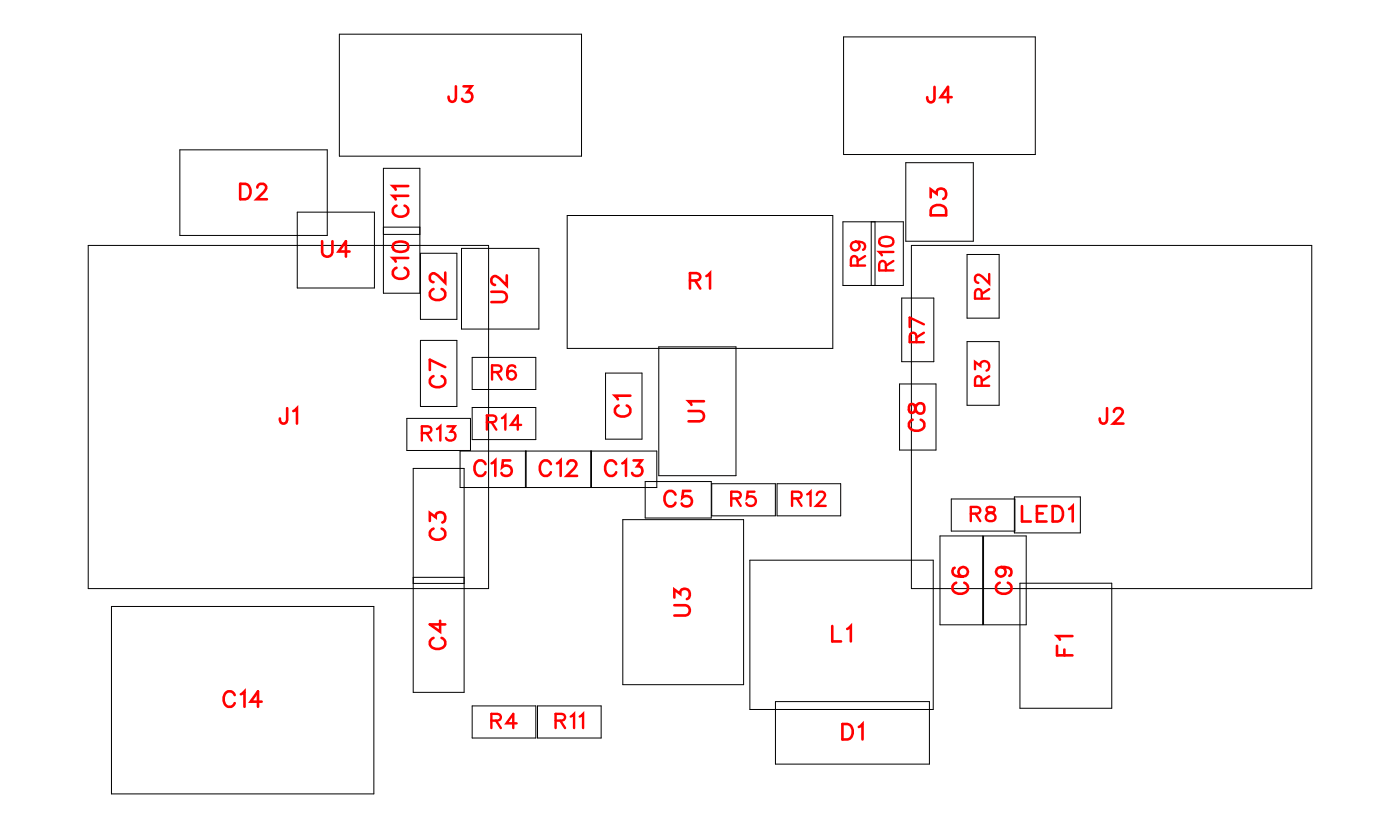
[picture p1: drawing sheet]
<svg xmlns="http://www.w3.org/2000/svg" width="64mm" height="38mm" viewBox="0 0 64 38" stroke-linecap="round" stroke-linejoin="round" font-family="sans-serif">
<g fill="none" stroke="#000" stroke-width=".05">
<path d="M4.1 11.3h18.3v15.7h-18.3zM8.3 6.9h6.7v3.9h-6.7zM13.7 9.7h3.5v3.5h-3.5zM15.6 1.6h11.1v5.6h-11.1zM17.6 7.7h1.7v5.8h-1.7zM17.6 10.4h1.7M17.6 10.8h1.7M18.7 19.2h2.9v1.5h-2.9zM19.3 11.6h1.7v3.1h-1.7zM19.3 15.6h1.7v3.1h-1.7zM21.2 11.4h3.5v3.7h-3.5zM21.7 16.4h2.9v1.5h-2.9z"/>
<path d="M21.7 18.7h2.9v1.5h-2.9zM26 9.9h12.2v6.1h-12.2zM27.8 17.1h1.7v3.1h-1.7zM30.3 15.9h3.5v5.9h-3.5zM38.7 10.2h2.8v2.9h-2.8zM38.7 1.7h8.8v5.4h-8.8zM40 10.2v2.9M40.2 10.2v2.9M41.3 17.6h1.7v3.1h-1.7zM41.4 13.7h1.5v2.9h-1.5zM41.6 7.5h3.1v3.6h-3.1zM41.9 11.3h18.3v15.7h-18.3z"/>
<path d="M44.4 11.7h1.5v2.9h-1.5zM44.4 15.7h1.5v2.9h-1.5zM5.1 27.8h12.1v8.6h-12.1zM19 26.8h2.3M19 21.5h2.3v10.3h-2.3zM19 26.5h2.3M21.1 20.7h9.1v1.7h-9.1zM21.7 32.4h2.9v1.5h-2.9zM24.1 20.7v1.7M24.2 20.7v1.7M24.7 32.4h2.9v1.5h-2.9zM27.1 20.7v1.7"/>
<path d="M27.2 20.7v1.7M28.6 23.9h5.5v7.5h-5.5zM29.6 22.1h3.1v1.7h-3.1zM32.7 22.2h2.9v1.5h-2.9M34.4 25.7h8.5v6.9h-8.5zM35.6 32.2h7.1v2.9h-7.1zM35.7 22.2h2.9v1.5h-2.9zM43.2 24.6h1.9v4.1h-1.9zM45.2 24.6h1.9v4.1h-1.9zM46.6 22.8h3v1.7h-3zM46.6 22.9h-2.9v1.5h2.9M46.8 26.8h4.3v5.7h-4.3z"/>
</g>
<g fill="none" stroke="#f00" stroke-width=".12">
<path d="M11 8.4h.3a.38 .38 0 0 1 .2 .4 .38 .38 0 0 1-.2 .3h-.3zM11.8 8.6l.2-.2h.1l.1 .2-.1 .2-.3 .3h.5M13.2 18.7v.7h-.3v-.2M13.5 18.9l.1-.2v.7M14.8 11.1v.5l.2 .2 .2-.1 .1-.6M16.1 11.5h-.6l.4-.4v.7M18.1 11.2l.2-.1a.3 .3 0 0 1 .4 .3 .38 .38 0 0 1-.3 .2 .38 .38 0 0 1-.4-.3zM18.2 12.3a.26 .26 0 0 0-.2 .3 .26 .26 0 0 0 .3 .2h.2a.26 .26 0 0 0 .2-.2 .26 .26 0 0 0-.1-.3M18.2 9.4a.26 .26 0 0 0-.2 .3 .26 .26 0 0 0 .3 .2h.2a.26 .26 0 0 0 .2-.2 .26 .26 0 0 0-.1-.3M18.7 11.8h-.7l.2 .2M18.7 9h-.7l.2 .2M18.7 8.5h-.7l.2 .2"/>
<path d="M19.9 13.3a.26 .26 0 0 0-.2 .3 .26 .26 0 0 0 .3 .2h.2a.26 .26 0 0 0 .2-.2 .26 .26 0 0 0-.1-.3M19.9 17.3a.26 .26 0 0 0-.2 .3 .26 .26 0 0 0 .3 .2h.2a.26 .26 0 0 0 .2-.2 .26 .26 0 0 0-.1-.3M20.4 12.5v.5l-.3-.4-.2-.1-.2 .2v.1l.2 .2M20.4 16.9l-.7-.4v.5M20.9 4v.6h-.2l-.1-.2M21.3 4h.4l-.2 .2a.24 .24 0 0 1 .1 .4 .24 .24 0 0 1-.4-.1M22.6 13.4h.5l.2 .2-.1 .2-.6 .1M23.3 12.6v.5l-.4-.3-.2-.1-.1 .1v.1l.1 .2M28.4 18.6a.26 .26 0 0 0-.2 .3 .26 .26 0 0 0 .3 .2h.2a.26 .26 0 0 0 .2-.2 .26 .26 0 0 0-.1-.3M28.9 18.2h-.7l.2 .1M31.6 18.9h.5l.2 .2-.1 .2h-.6M31.7 12.9l.4-.1 .1-.1-.2-.2h-.3v.7"/>
<path d="M31.9 12.9l.3 .3M32.3 18.4h-.7l.2 .2M32.4 12.7l.2-.2v.7M41.8 18.6v.3l.1 .1 .3-.5a.24 .24 0 0 1 .3 .2 .24 .24 0 0 1-.3 .3l-.1-.1-.1-.3zM41.9 19.3a.26 .26 0 0 0-.2 .3 .26 .26 0 0 0 .3 .2h.2a.26 .26 0 0 0 .2-.2 .26 .26 0 0 0-.1-.3M42.7 9.1v-.4l.3 .2a.24 .24 0 0 1 .4-.2 .24 .24 0 0 1-.1 .4M42.8 9.5l.2-.1 .3 .1 .1 .4h-.7zM42.9 4v.6l-.3 .1v-.2M43.7 4.5h-.5l.3-.5v.7M50.8 18.7v.7h-.2l-.1-.2M51.1 18.9l.2-.2h.1l.2 .2-.1 .2-.4 .3h.5M10.8 31.9a.26 .26 0 0 0-.3-.2 .26 .26 0 0 0-.2 .3v.2a.26 .26 0 0 0 .2 .2 .26 .26 0 0 0 .3-.1"/>
<path d="M11.1 31.9l.1-.2v.7M12 32.2h-.5l.3-.5v.7M19.7 23.9v-.4l.3 .2a.24 .24 0 0 1 .4-.1 .24 .24 0 0 1-.1 .4M19.9 24.3a.26 .26 0 0 0-.2 .3 .26 .26 0 0 0 .3 .2h.2a.26 .26 0 0 0 .2-.2 .26 .26 0 0 0-.1-.3M19.9 29.3a.26 .26 0 0 0-.2 .3 .26 .26 0 0 0 .3 .2h.2a.26 .26 0 0 0 .2-.2 .26 .26 0 0 0-.1-.3M20.2 28.5v.5l-.5-.3h.7M22.3 21.3a.26 .26 0 0 0-.3-.2 .26 .26 0 0 0-.2 .3v.2a.26 .26 0 0 0 .2 .2 .26 .26 0 0 0 .3-.1M22.6 21.3l.1-.2v.7M23.4 21.1h-.3v.3a.25 .25 0 0 1 .3 0 .25 .25 0 0 1 0 .4 .25 .25 0 0 1-.4-.1M25.3 21.3a.26 .26 0 0 0-.3-.2 .26 .26 0 0 0-.2 .3v.2a.26 .26 0 0 0 .2 .2 .26 .26 0 0 0 .3-.1M25.6 21.3l.1-.2v.7M26.1 21.3l.1-.2h.1l.2 .2-.1 .2-.4 .3h.5"/>
<path d="M28.3 21.3a.26 .26 0 0 0-.3-.2 .26 .26 0 0 0-.2 .3v.2a.26 .26 0 0 0 .2 .2 .26 .26 0 0 0 .3-.1M28.6 21.3l.1-.2v.7M29.1 21.1h.4l-.2 .3a.24 .24 0 0 1 .1 .4 .24 .24 0 0 1-.4-.1M31 27.8h.5l.2 .2-.1 .2-.6 .1M31 27.4v-.3l.2 .2a.24 .24 0 0 1 .4-.2 .24 .24 0 0 1-.1 .4M31 22.7a.26 .26 0 0 0-.3-.2 .26 .26 0 0 0-.2 .3v.2a.26 .26 0 0 0 .2 .2 .26 .26 0 0 0 .3-.1M31.7 22.5h-.3l-.1 .3a.25 .25 0 0 1 .4 0 .25 .25 0 0 1 0 .4 .25 .25 0 0 1-.4-.1M38.2 28.7v.7h.4M38.7 33.2h.2a.38 .38 0 0 1 .3 .4 .38 .38 0 0 1-.3 .3h-.2zM38.9 28.9l.2-.2v.7M39.4 33.4l.2-.2v.7M43.8 26.1a.35 .35 0 0 0 .2 .4 .35 .35 0 0 0 .4-.2 .22 .22 0 0 0-.2-.3 .22 .22 0 0 0-.2 .2 .22 .22 0 0 0 .2 .3"/>
<path d="M43.9 26.8a.26 .26 0 0 0-.2 .2 .26 .26 0 0 0 .3 .3h.2a.26 .26 0 0 0 .2-.3 .26 .26 0 0 0-.1-.2M45.9 26.8a.26 .26 0 0 0-.2 .2 .26 .26 0 0 0 .3 .3h.2a.26 .26 0 0 0 .2-.3 .26 .26 0 0 0-.1-.2M46 26a.22 .22 0 0 1 .2 .3 .22 .22 0 0 1-.4 .1 .22 .22 0 0 1 0-.3l.2-.1a.34 .34 0 0 1 .4 .3l-.1 .1M46.9 23.2v.7h.4M47.6 23.6h.3M48.1 23.2h-.5v.7h.5M48.3 23.2h.3a.38 .38 0 0 1 .2 .4 .38 .38 0 0 1-.2 .3h-.3zM48.5 29.6v.5h.7M48.9 29.8v.3M49.1 23.4l.2-.2v.7M49.2 29.2h-.7l.2 .2"/>
</g>
<g fill="none" stroke="#f00" stroke-width=".11">
<path d="M19.4 19.9h.3l.1-.3h-.4v.6M19.6 19.9l.2 .3M20.1 19.7l.1-.1v.6M20.5 19.6h.4l-.2 .2a.22 .22 0 0 1 .2 .4 .22 .22 0 0 1-.4-.1M22.4 19.4h.3l.1-.3h-.4v.6M22.6 19.4l.2 .3M22.6 17.1h.4v-.3h-.4v.6M22.8 17.1l.2 .3M23 19.2l.2-.1v.6M23.7 16.9l-.1-.1a.32 .32 0 0 0-.4 .2 .32 .32 0 0 0 .3 .4 .2 .2 0 0 0 .2-.2 .2 .2 0 0 0-.2-.2 .2 .2 0 0 0-.2 .2M23.9 19.5h-.4l.3-.4v.6M39.3 11.1a.2 .2 0 0 1 .2 .3 .21 .21 0 0 1-.4 .1 .21 .21 0 0 1 .1-.4h.1a.31 .31 0 0 1 .4 .2l-.1 .2"/>
<path d="M39.4 12.2v-.4h-.3v.4h.6M39.7 11.8l-.3 .2M40.4 11a.32 .32 0 0 1 .4-.2 .32 .32 0 0 1 .2 .4 .32 .32 0 0 1-.4 .1 .32 .32 0 0 1-.2-.3zM40.7 12.4v-.4h-.3v.4h.6M41 11.6h-.6l.1 .1M41 12l-.3 .2M42.1 15.7v-.4h-.3v.4h.6M42.4 15.3l-.3 .2M42.4 14.9l-.6-.3v.4M44.8 17v-.4l.2 .2a.22 .22 0 0 1 .4-.2 .22 .22 0 0 1-.1 .4M45.1 13.7v-.4h-.3v.4h.6M45.1 17.7v-.4h-.3v.4h.6"/>
<path d="M45.4 12.6v.4l-.5-.4-.1 .3 .1 .1M45.4 13.3l-.3 .2M45.4 17.3l-.3 .2M22.6 33.1h.3l.1-.3h-.4v.6M22.8 33.1l.2 .3M23.7 33.2h-.4l.3-.4v.6M25.5 33.1h.4v-.3h-.4v.6M25.7 33.1l.2 .3M26.2 32.9l.2-.1v.6M26.6 32.9l.2-.1v.6M33.6 22.9h.4v-.3h-.4v.6M33.8 22.9l.2 .3"/>
<path d="M34.6 22.6h-.3v.3a.23 .23 0 0 1 .4-.1 .23 .23 0 0 1-.1 .4 .23 .23 0 0 1-.3-.1M36.4 22.9h.3l.1-.3h-.4v.6M36.6 22.9l.2 .3M37.1 22.7l.1-.1v.6M37.5 22.7l.1-.1 .3 .1-.4 .5h.4M44.6 23.6h.4v-.3h-.4v.6M44.8 23.6l.2 .3M45.3 23.3v.2l.3 .1 .1 .1a.22 .22 0 0 1-.2 .2 .22 .22 0 0 1-.2-.2l.4-.3-.1-.1z"/>
</g>
<g font-size="1.2" fill="#fff">
<text x="20.5" y="5">J3</text>
<text x="42.5" y="5">J4</text>
<text x="11" y="9.4">D2</text>
<text x="43.7" y="9.9" transform="rotate(-90 43.7 9.9)">D3</text>
<text x="14.7" y="12.1">U4</text>
<text x="19" y="12.9" transform="rotate(-90 19 12.9)">C10 C11</text>
<text x="20.7" y="17.8" transform="rotate(-90 20.7 17.8)">C7</text>
<text x="20.7" y="13.8" transform="rotate(-90 20.7 13.8)">C2</text>
<text x="23.6" y="13.9" transform="rotate(-90 23.6 13.9)">U2</text>
<text x="31.6" y="13.5">R1</text>
<text x="12.8" y="19.7">J1</text>
<text x="21.7" y="22.1">C15 C12 C13</text>
<text x="29.2" y="19.2" transform="rotate(-90 29.2 19.2)">C1</text>
<text x="30.5" y="23.5">C5</text>
<text x="32.6" y="19.4" transform="rotate(-90 32.6 19.4)">U1</text>
<text x="42.7" y="19.8" transform="rotate(-90 42.7 19.8)">C8</text>
<text x="50.4" y="19.7">J2</text>
<text x="20.7" y="29.9" transform="rotate(-90 20.7 29.9)">C4</text>
<text x="20.7" y="24.8" transform="rotate(-90 20.7 24.8)">C3</text>
<text x="32" y="28.3" transform="rotate(-90 32 28.3)">U3</text>
<text x="38.2" y="29.7">L1</text>
<text x="44.7" y="27.3" transform="rotate(-90 44.7 27.3)">C6</text>
<text x="46.7" y="27.3" transform="rotate(-90 46.7 27.3)">C9</text>
<text x="46.9" y="24.2">LED1</text>
<text x="10.2" y="32.7">C14</text>
<text x="38.6" y="34.2">D1</text>
<text x="49.5" y="30.1" transform="rotate(-90 49.5 30.1)">F1</text>
</g>
<g font-size="1.1" fill="#fff">
<text x="22.5" y="17.7">R6</text>
<text x="40" y="12.2" transform="rotate(-90 40 12.2)">R9</text>
<text x="41.3" y="12.5" transform="rotate(-90 41.3 12.5)">R10</text>
<text x="42.7" y="15.8" transform="rotate(-90 42.7 15.8)">R7</text>
<text x="45.7" y="17.8" transform="rotate(-90 45.7 17.8)">R3</text>
<text x="45.7" y="13.8" transform="rotate(-90 45.7 13.8)">R2</text>
<text x="19.3" y="20.5">R13</text>
<text x="22.3" y="20">R14</text>
<text x="33.5" y="23.5">R5</text>
<text x="36.3" y="23.5">R12</text>
<text x="44.5" y="24.2">R8</text>
<text x="22.5" y="33.7">R4</text>
<text x="25.5" y="33.7">R11</text>
</g>
</svg>
